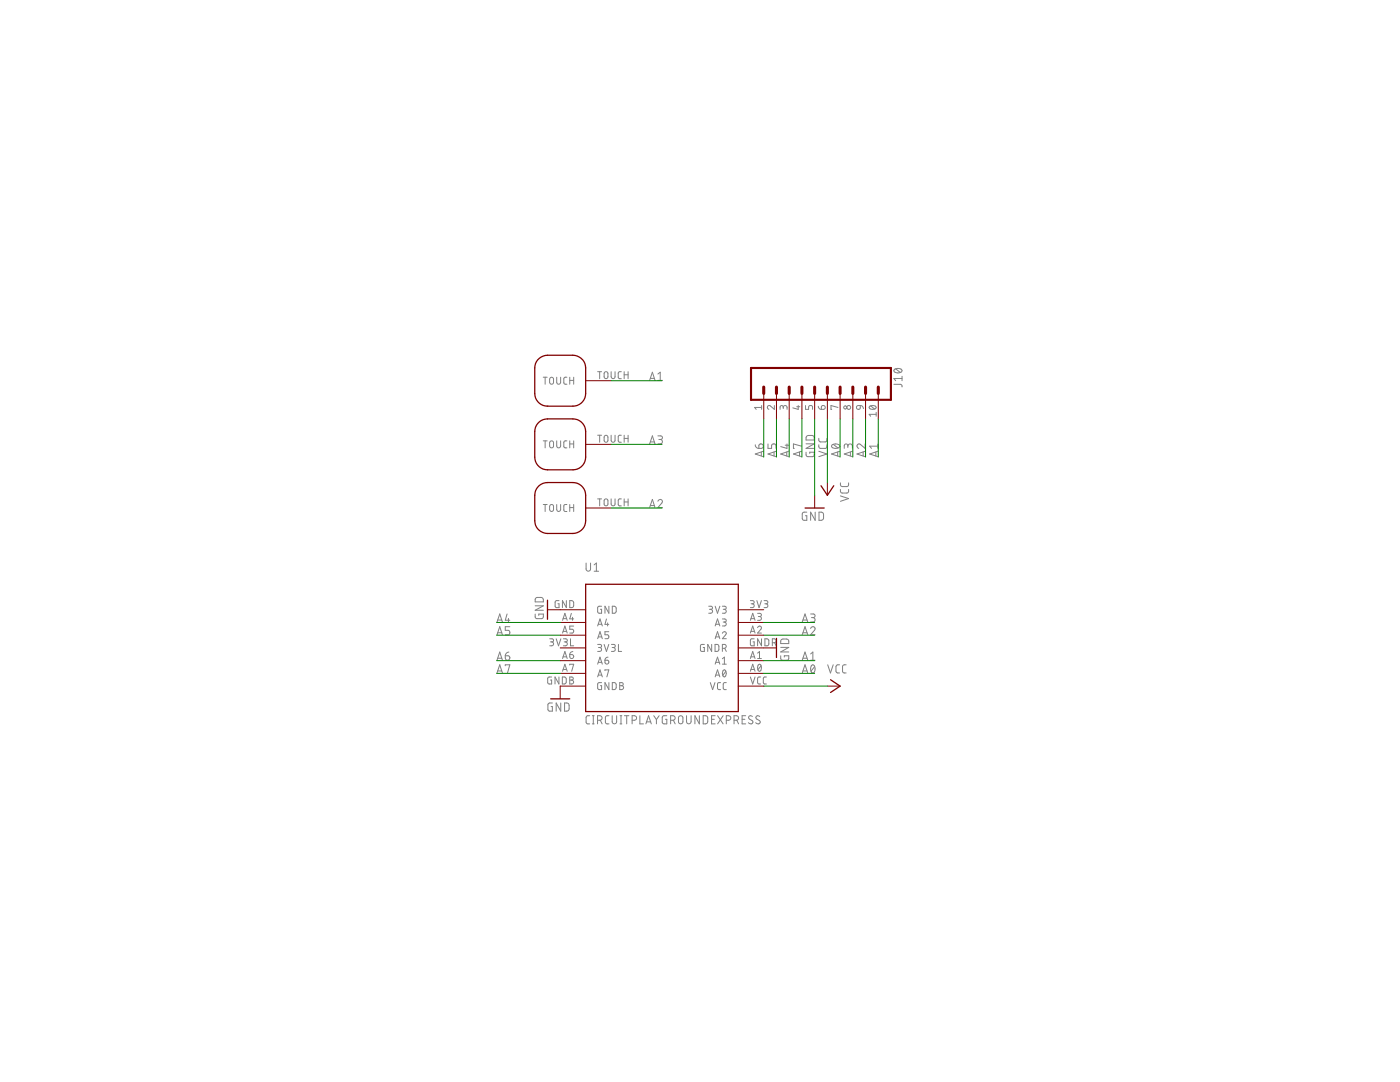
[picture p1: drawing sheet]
<?xml version="1.0" encoding="utf-8"?>
<!DOCTYPE eagle SYSTEM "eagle.dtd">
<!--
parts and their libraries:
SparkFun-Connectors: Licensing: Creative Commons ShareAlike 4.0 International - https://creativecommons.org/licenses/by-sa/4.0
-->
<eagle version="8.7.0">
<drawing>
<settings>
<setting alwaysvectorfont="yes"/>
<setting verticaltext="up"/>
</settings>
<grid distance="0.1" unitdist="inch" unit="inch" style="lines" multiple="1" display="no" altdistance="0.01" altunitdist="inch" altunit="inch"/>
<schematic xreflabel="%F%N/%S.%C%R" xrefpart="/%S.%C%R">
<libraries>
<library name="todstuff">
<symbols>
<symbol name="CIRCUITPLAYGROUNDEXPRESS" library_locally_modified="yes">
<wire x1="-15.24" y1="10.16" x2="15.24" y2="10.16" width="0.254" layer="94"/>
<wire x1="15.24" y1="10.16" x2="15.24" y2="-15.24" width="0.254" layer="94"/>
<wire x1="15.24" y1="-15.24" x2="-15.24" y2="-15.24" width="0.254" layer="94"/>
<wire x1="-15.24" y1="-15.24" x2="-15.24" y2="10.16" width="0.254" layer="94"/>
<pin name="GND" x="-20.32" y="5.08" length="middle"/>
<pin name="A4" x="-20.32" y="2.54" length="middle"/>
<pin name="A5" x="-20.32" y="0" length="middle"/>
<pin name="3V3L" x="-20.32" y="-2.54" length="middle"/>
<pin name="A6" x="-20.32" y="-5.08" length="middle"/>
<pin name="A7" x="-20.32" y="-7.62" length="middle"/>
<pin name="GNDB" x="-20.32" y="-10.16" length="middle"/>
<pin name="3V3" x="20.32" y="5.08" length="middle" rot="R180"/>
<pin name="A3" x="20.32" y="2.54" length="middle" rot="R180"/>
<pin name="A2" x="20.32" y="0" length="middle" rot="R180"/>
<pin name="GNDR" x="20.32" y="-2.54" length="middle" rot="R180"/>
<pin name="A1" x="20.32" y="-5.08" length="middle" rot="R180"/>
<pin name="A0" x="20.32" y="-7.62" length="middle" rot="R180"/>
<pin name="VCC" x="20.32" y="-10.16" length="middle" rot="R180"/>
<text x="-15.24" y="12.7" size="1.778" layer="95">&gt;NAME</text>
<text x="-15.24" y="-17.78" size="1.778" layer="96">&gt;VALUE</text>
</symbol>
<symbol name="TOUCHPAD" library_locally_modified="yes">
<wire x1="2.54" y1="-5.08" x2="-2.54" y2="-5.08" width="0.254" layer="94"/>
<wire x1="-2.54" y1="-5.08" x2="-5.08" y2="-2.54" width="0.254" layer="94" curve="-90"/>
<wire x1="-5.08" y1="-2.54" x2="-5.08" y2="2.54" width="0.254" layer="94"/>
<wire x1="-5.08" y1="2.54" x2="-2.54" y2="5.08" width="0.254" layer="94" curve="-90"/>
<wire x1="-2.54" y1="5.08" x2="2.54" y2="5.08" width="0.254" layer="94"/>
<wire x1="2.54" y1="5.08" x2="5.08" y2="2.54" width="0.254" layer="94" curve="-90"/>
<wire x1="5.08" y1="2.54" x2="5.08" y2="-2.54" width="0.254" layer="94"/>
<wire x1="5.08" y1="-2.54" x2="2.54" y2="-5.08" width="0.254" layer="94" curve="-90"/>
<pin name="TOUCH" x="-10.16" y="0" length="middle"/>
</symbol>
</symbols>
<devicesets>
<deviceset name="CIRCUITPLAYGROUNDEXPRESS" prefix="U" library_locally_modified="yes">
<gates>
<gate name="G$1" symbol="CIRCUITPLAYGROUNDEXPRESS" x="0" y="2.54"/>
</gates>
<devices>
<device name="" package="CIRCUITPLAYGROUNDEXPRESS">
<connects>
<connect gate="G$1" pin="3V3" pad="3V3"/>
<connect gate="G$1" pin="3V3L" pad="3V3L"/>
<connect gate="G$1" pin="A0" pad="A0"/>
<connect gate="G$1" pin="A1" pad="A1"/>
<connect gate="G$1" pin="A2" pad="A2"/>
<connect gate="G$1" pin="A3" pad="A3"/>
<connect gate="G$1" pin="A4" pad="A4"/>
<connect gate="G$1" pin="A5" pad="A5"/>
<connect gate="G$1" pin="A6" pad="A6"/>
<connect gate="G$1" pin="A7" pad="A7"/>
<connect gate="G$1" pin="GND" pad="GND"/>
<connect gate="G$1" pin="GNDB" pad="GNDB"/>
<connect gate="G$1" pin="GNDR" pad="GNDR"/>
<connect gate="G$1" pin="VCC" pad="VCC"/>
</connects>
<technologies>
<technology name=""/>
</technologies>
</device>
</devices>
</deviceset>
<deviceset name="TOUCHPAD" prefix="T" library_locally_modified="yes">
<gates>
<gate name="G$1" symbol="TOUCHPAD" x="0" y="0"/>
</gates>
<devices>
<device name="" package="TOUCHPAD1">
<connects>
<connect gate="G$1" pin="TOUCH" pad="TOUCH"/>
</connects>
<technologies>
<technology name="ROUND1"/>
</technologies>
</device>
</devices>
</deviceset>
</devicesets>
</library>
<library name="supply1">
<symbols>
<symbol name="GND">
<wire x1="-1.905" y1="0" x2="1.905" y2="0" width="0.254" layer="94"/>
<text x="-2.54" y="-2.54" size="1.778" layer="96">&gt;VALUE</text>
<pin name="GND" x="0" y="2.54" visible="off" length="short" direction="sup" rot="R270"/>
</symbol>
<symbol name="VCC">
<wire x1="1.27" y1="-1.905" x2="0" y2="0" width="0.254" layer="94"/>
<wire x1="0" y1="0" x2="-1.27" y2="-1.905" width="0.254" layer="94"/>
<text x="-2.54" y="-2.54" size="1.778" layer="96" rot="R90">&gt;VALUE</text>
<pin name="VCC" x="0" y="-2.54" visible="off" length="short" direction="sup" rot="R90"/>
</symbol>
</symbols>
<devicesets>
<deviceset name="GND" prefix="GND">
<gates>
<gate name="1" symbol="GND" x="0" y="0"/>
</gates>
<devices>
<device name="">
<technologies>
<technology name=""/>
</technologies>
</device>
</devices>
</deviceset>
<deviceset name="VCC" prefix="P+">
<gates>
<gate name="VCC" symbol="VCC" x="0" y="0"/>
</gates>
<devices>
<device name="">
<technologies>
<technology name=""/>
</technologies>
</device>
</devices>
</deviceset>
</devicesets>
</library>
<library name="SparkFun-Connectors">
<symbols>
<symbol name="CONN_10">
<wire x1="6.35" y1="-20.32" x2="0" y2="-20.32" width="0.4064" layer="94"/>
<wire x1="3.81" y1="-12.7" x2="5.08" y2="-12.7" width="0.6096" layer="94"/>
<wire x1="3.81" y1="-15.24" x2="5.08" y2="-15.24" width="0.6096" layer="94"/>
<wire x1="3.81" y1="-17.78" x2="5.08" y2="-17.78" width="0.6096" layer="94"/>
<wire x1="0" y1="7.62" x2="0" y2="-20.32" width="0.4064" layer="94"/>
<wire x1="6.35" y1="-20.32" x2="6.35" y2="7.62" width="0.4064" layer="94"/>
<wire x1="0" y1="7.62" x2="6.35" y2="7.62" width="0.4064" layer="94"/>
<wire x1="3.81" y1="-7.62" x2="5.08" y2="-7.62" width="0.6096" layer="94"/>
<wire x1="3.81" y1="-10.16" x2="5.08" y2="-10.16" width="0.6096" layer="94"/>
<wire x1="3.81" y1="-5.08" x2="5.08" y2="-5.08" width="0.6096" layer="94"/>
<wire x1="3.81" y1="-2.54" x2="5.08" y2="-2.54" width="0.6096" layer="94"/>
<wire x1="3.81" y1="0" x2="5.08" y2="0" width="0.6096" layer="94"/>
<wire x1="3.81" y1="2.54" x2="5.08" y2="2.54" width="0.6096" layer="94"/>
<wire x1="3.81" y1="5.08" x2="5.08" y2="5.08" width="0.6096" layer="94"/>
<text x="0" y="-22.606" size="1.778" layer="96" font="vector">&gt;VALUE</text>
<text x="0" y="8.128" size="1.778" layer="95" font="vector">&gt;NAME</text>
<pin name="1" x="10.16" y="-17.78" visible="pad" length="middle" direction="pas" swaplevel="1" rot="R180"/>
<pin name="2" x="10.16" y="-15.24" visible="pad" length="middle" direction="pas" swaplevel="1" rot="R180"/>
<pin name="3" x="10.16" y="-12.7" visible="pad" length="middle" direction="pas" swaplevel="1" rot="R180"/>
<pin name="4" x="10.16" y="-10.16" visible="pad" length="middle" direction="pas" swaplevel="1" rot="R180"/>
<pin name="5" x="10.16" y="-7.62" visible="pad" length="middle" direction="pas" swaplevel="1" rot="R180"/>
<pin name="6" x="10.16" y="-5.08" visible="pad" length="middle" direction="pas" swaplevel="1" rot="R180"/>
<pin name="7" x="10.16" y="-2.54" visible="pad" length="middle" direction="pas" swaplevel="1" rot="R180"/>
<pin name="8" x="10.16" y="0" visible="pad" length="middle" direction="pas" swaplevel="1" rot="R180"/>
<pin name="9" x="10.16" y="2.54" visible="pad" length="middle" direction="pas" swaplevel="1" rot="R180"/>
<pin name="10" x="10.16" y="5.08" visible="pad" length="middle" direction="pas" swaplevel="1" rot="R180"/>
</symbol>
</symbols>
<devicesets>
<deviceset name="CONN_10" prefix="J" uservalue="yes">
<gates>
<gate name="G$1" symbol="CONN_10" x="0" y="7.62"/>
</gates>
<devices>
<device name="&quot;" package="1X10">
<connects>
<connect gate="G$1" pin="1" pad="1"/>
<connect gate="G$1" pin="10" pad="10"/>
<connect gate="G$1" pin="2" pad="2"/>
<connect gate="G$1" pin="3" pad="3"/>
<connect gate="G$1" pin="4" pad="4"/>
<connect gate="G$1" pin="5" pad="5"/>
<connect gate="G$1" pin="6" pad="6"/>
<connect gate="G$1" pin="7" pad="7"/>
<connect gate="G$1" pin="8" pad="8"/>
<connect gate="G$1" pin="9" pad="9"/>
</connects>
<package3dinstances>
<package3dinstance package3d_urn="urn:adsk.eagle:package:38157/1"/>
</package3dinstances>
<technologies>
<technology name="">
<attribute name="PROD_ID" value="CONN-11563"/>
</technology>
</technologies>
</device>
<device name="2MM" package="1X10-2MM">
<connects>
<connect gate="G$1" pin="1" pad="1"/>
<connect gate="G$1" pin="10" pad="10"/>
<connect gate="G$1" pin="2" pad="2"/>
<connect gate="G$1" pin="3" pad="3"/>
<connect gate="G$1" pin="4" pad="4"/>
<connect gate="G$1" pin="5" pad="5"/>
<connect gate="G$1" pin="6" pad="6"/>
<connect gate="G$1" pin="7" pad="7"/>
<connect gate="G$1" pin="8" pad="8"/>
<connect gate="G$1" pin="9" pad="9"/>
</connects>
<package3dinstances>
<package3dinstance package3d_urn="urn:adsk.eagle:package:38158/1"/>
</package3dinstances>
<technologies>
<technology name="">
<attribute name="PROD_ID" value="CONN-08875" constant="no"/>
<attribute name="SF_ID" value="PRT-08272" constant="no"/>
</technology>
</technologies>
</device>
<device name="2MMSMD" package="1X10-2MM-SMD">
<connects>
<connect gate="G$1" pin="1" pad="1"/>
<connect gate="G$1" pin="10" pad="10"/>
<connect gate="G$1" pin="2" pad="2"/>
<connect gate="G$1" pin="3" pad="3"/>
<connect gate="G$1" pin="4" pad="4"/>
<connect gate="G$1" pin="5" pad="5"/>
<connect gate="G$1" pin="6" pad="6"/>
<connect gate="G$1" pin="7" pad="7"/>
<connect gate="G$1" pin="8" pad="8"/>
<connect gate="G$1" pin="9" pad="9"/>
</connects>
<package3dinstances>
<package3dinstance package3d_urn="urn:adsk.eagle:package:38159/1"/>
</package3dinstances>
<technologies>
<technology name="">
<attribute name="PROD_ID" value="CONN-09042" constant="no"/>
<attribute name="SF_ID" value="PRT-10030" constant="no"/>
</technology>
</technologies>
</device>
<device name="LOCK" package="1X10_LOCK">
<connects>
<connect gate="G$1" pin="1" pad="1"/>
<connect gate="G$1" pin="10" pad="10"/>
<connect gate="G$1" pin="2" pad="2"/>
<connect gate="G$1" pin="3" pad="3"/>
<connect gate="G$1" pin="4" pad="4"/>
<connect gate="G$1" pin="5" pad="5"/>
<connect gate="G$1" pin="6" pad="6"/>
<connect gate="G$1" pin="7" pad="7"/>
<connect gate="G$1" pin="8" pad="8"/>
<connect gate="G$1" pin="9" pad="9"/>
</connects>
<package3dinstances>
<package3dinstance package3d_urn="urn:adsk.eagle:package:38168/1"/>
</package3dinstances>
<technologies>
<technology name=""/>
</technologies>
</device>
<device name="LOCK_LONGPADS" package="1X10_LOCK_LONGPADS">
<connects>
<connect gate="G$1" pin="1" pad="1"/>
<connect gate="G$1" pin="10" pad="10"/>
<connect gate="G$1" pin="2" pad="2"/>
<connect gate="G$1" pin="3" pad="3"/>
<connect gate="G$1" pin="4" pad="4"/>
<connect gate="G$1" pin="5" pad="5"/>
<connect gate="G$1" pin="6" pad="6"/>
<connect gate="G$1" pin="7" pad="7"/>
<connect gate="G$1" pin="8" pad="8"/>
<connect gate="G$1" pin="9" pad="9"/>
</connects>
<package3dinstances>
<package3dinstance package3d_urn="urn:adsk.eagle:package:38160/1"/>
</package3dinstances>
<technologies>
<technology name=""/>
</technologies>
</device>
<device name="SMD_COMBO-FEMALE" package="1X10_SMD_COMBINED">
<connects>
<connect gate="G$1" pin="1" pad="1A 1B"/>
<connect gate="G$1" pin="10" pad="10A 10B"/>
<connect gate="G$1" pin="2" pad="2A 2B"/>
<connect gate="G$1" pin="3" pad="3A 3B"/>
<connect gate="G$1" pin="4" pad="4A 4B"/>
<connect gate="G$1" pin="5" pad="5A 5B"/>
<connect gate="G$1" pin="6" pad="6A 6B"/>
<connect gate="G$1" pin="7" pad="7A 7B"/>
<connect gate="G$1" pin="8" pad="8A 8B"/>
<connect gate="G$1" pin="9" pad="9A 9B"/>
</connects>
<package3dinstances>
<package3dinstance package3d_urn="urn:adsk.eagle:package:38162/1"/>
</package3dinstances>
<technologies>
<technology name="">
<attribute name="PROD_ID" value="CONN-11219"/>
</technology>
</technologies>
</device>
<device name="SMD_MALE" package="1X10_SMD_MALE">
<connects>
<connect gate="G$1" pin="1" pad="1"/>
<connect gate="G$1" pin="10" pad="10"/>
<connect gate="G$1" pin="2" pad="2"/>
<connect gate="G$1" pin="3" pad="3"/>
<connect gate="G$1" pin="4" pad="4"/>
<connect gate="G$1" pin="5" pad="5"/>
<connect gate="G$1" pin="6" pad="6"/>
<connect gate="G$1" pin="7" pad="7"/>
<connect gate="G$1" pin="8" pad="8"/>
<connect gate="G$1" pin="9" pad="9"/>
</connects>
<package3dinstances>
<package3dinstance package3d_urn="urn:adsk.eagle:package:38163/1"/>
</package3dinstances>
<technologies>
<technology name="">
<attribute name="PROD_ID" value="CONN-11291"/>
</technology>
</technologies>
</device>
<device name="NO_SILK_PTH_FEMALE" package="1X10_NO_SILK">
<connects>
<connect gate="G$1" pin="1" pad="1"/>
<connect gate="G$1" pin="10" pad="10"/>
<connect gate="G$1" pin="2" pad="2"/>
<connect gate="G$1" pin="3" pad="3"/>
<connect gate="G$1" pin="4" pad="4"/>
<connect gate="G$1" pin="5" pad="5"/>
<connect gate="G$1" pin="6" pad="6"/>
<connect gate="G$1" pin="7" pad="7"/>
<connect gate="G$1" pin="8" pad="8"/>
<connect gate="G$1" pin="9" pad="9"/>
</connects>
<package3dinstances>
<package3dinstance package3d_urn="urn:adsk.eagle:package:38161/1"/>
</package3dinstances>
<technologies>
<technology name="">
<attribute name="PROD_ID" value="CONN-11563"/>
</technology>
</technologies>
</device>
<device name="LOCK_NS" package="1X10_LOCK_NS">
<connects>
<connect gate="G$1" pin="1" pad="1"/>
<connect gate="G$1" pin="10" pad="10"/>
<connect gate="G$1" pin="2" pad="2"/>
<connect gate="G$1" pin="3" pad="3"/>
<connect gate="G$1" pin="4" pad="4"/>
<connect gate="G$1" pin="5" pad="5"/>
<connect gate="G$1" pin="6" pad="6"/>
<connect gate="G$1" pin="7" pad="7"/>
<connect gate="G$1" pin="8" pad="8"/>
<connect gate="G$1" pin="9" pad="9"/>
</connects>
<package3dinstances>
<package3dinstance package3d_urn="urn:adsk.eagle:package:38164/1"/>
</package3dinstances>
<technologies>
<technology name=""/>
</technologies>
</device>
</devices>
</deviceset>
</devicesets>
</library>
</libraries>
<attributes>
</attributes>
<variantdefs>
</variantdefs>
<classes>
<class number="0" name="default" width="0" drill="0">
</class>
</classes>
<parts>
<part name="U1" library="todstuff" deviceset="CIRCUITPLAYGROUNDEXPRESS" device=""/>
<part name="GND1" library="supply1" deviceset="GND" device=""/>
<part name="GND2" library="supply1" deviceset="GND" device=""/>
<part name="GND3" library="supply1" deviceset="GND" device=""/>
<part name="P+11" library="supply1" deviceset="VCC" device=""/>
<part name="T1" library="todstuff" deviceset="TOUCHPAD" device="" technology="ROUND1"/>
<part name="T2" library="todstuff" deviceset="TOUCHPAD" device="" technology="ROUND1"/>
<part name="J10" library="SparkFun-Connectors" deviceset="CONN_10" device="&quot;" package3d_urn="urn:adsk.eagle:package:38157/1"/>
<part name="GND18" library="supply1" deviceset="GND" device=""/>
<part name="P+12" library="supply1" deviceset="VCC" device=""/>
<part name="T4" library="todstuff" deviceset="TOUCHPAD" device="" technology="ROUND1"/>
</parts>
<sheets>
<sheet>
<plain>
</plain>
<instances>
<instance part="U1" gate="G$1" x="60.96" y="73.66"/>
<instance part="GND1" gate="1" x="40.64" y="60.96"/>
<instance part="GND2" gate="1" x="38.1" y="78.74" rot="R270"/>
<instance part="GND3" gate="1" x="83.82" y="71.12" rot="R90"/>
<instance part="P+11" gate="VCC" x="96.52" y="63.5" rot="R270"/>
<instance part="T1" gate="G$1" x="40.64" y="111.76" rot="R180"/>
<instance part="T2" gate="G$1" x="40.64" y="124.46" rot="R180"/>
<instance part="J10" gate="G$1" x="99.06" y="127" rot="R270"/>
<instance part="GND18" gate="1" x="91.44" y="99.06"/>
<instance part="P+12" gate="VCC" x="93.98" y="101.6" rot="R180"/>
<instance part="T4" gate="G$1" x="40.64" y="99.06" rot="R180"/>
</instances>
<busses>
</busses>
<nets>
<net name="GND" class="0">
<segment>
<pinref part="U1" gate="G$1" pin="GNDB"/>
<pinref part="GND1" gate="1" pin="GND"/>
</segment>
<segment>
<pinref part="U1" gate="G$1" pin="GND"/>
<pinref part="GND2" gate="1" pin="GND"/>
</segment>
<segment>
<pinref part="U1" gate="G$1" pin="GNDR"/>
<pinref part="GND3" gate="1" pin="GND"/>
</segment>
<segment>
<pinref part="J10" gate="G$1" pin="5"/>
<wire x1="91.44" y1="116.84" x2="91.44" y2="101.6" width="0.1524" layer="91"/>
<label x="91.44" y="109.22" size="1.778" layer="95" rot="R90"/>
<pinref part="GND18" gate="1" pin="GND"/>
</segment>
</net>
<net name="A4" class="0">
<segment>
<pinref part="U1" gate="G$1" pin="A4"/>
<wire x1="40.64" y1="76.2" x2="27.94" y2="76.2" width="0.1524" layer="91"/>
<label x="27.94" y="76.2" size="1.778" layer="95"/>
</segment>
<segment>
<pinref part="J10" gate="G$1" pin="3"/>
<wire x1="86.36" y1="116.84" x2="86.36" y2="109.22" width="0.1524" layer="91"/>
<label x="86.36" y="109.22" size="1.778" layer="95" rot="R90"/>
</segment>
</net>
<net name="A5" class="0">
<segment>
<pinref part="U1" gate="G$1" pin="A5"/>
<wire x1="40.64" y1="73.66" x2="27.94" y2="73.66" width="0.1524" layer="91"/>
<label x="27.94" y="73.66" size="1.778" layer="95"/>
</segment>
<segment>
<pinref part="J10" gate="G$1" pin="2"/>
<wire x1="83.82" y1="116.84" x2="83.82" y2="109.22" width="0.1524" layer="91"/>
<label x="83.82" y="109.22" size="1.778" layer="95" rot="R90"/>
</segment>
</net>
<net name="A6" class="0">
<segment>
<pinref part="U1" gate="G$1" pin="A6"/>
<wire x1="40.64" y1="68.58" x2="27.94" y2="68.58" width="0.1524" layer="91"/>
<label x="27.94" y="68.58" size="1.778" layer="95"/>
</segment>
<segment>
<pinref part="J10" gate="G$1" pin="1"/>
<wire x1="81.28" y1="116.84" x2="81.28" y2="109.22" width="0.1524" layer="91"/>
<label x="81.28" y="109.22" size="1.778" layer="95" rot="R90"/>
</segment>
</net>
<net name="A7" class="0">
<segment>
<pinref part="U1" gate="G$1" pin="A7"/>
<wire x1="40.64" y1="66.04" x2="27.94" y2="66.04" width="0.1524" layer="91"/>
<label x="27.94" y="66.04" size="1.778" layer="95"/>
</segment>
<segment>
<pinref part="J10" gate="G$1" pin="4"/>
<wire x1="88.9" y1="116.84" x2="88.9" y2="109.22" width="0.1524" layer="91"/>
<label x="88.9" y="109.22" size="1.778" layer="95" rot="R90"/>
</segment>
</net>
<net name="A3" class="0">
<segment>
<pinref part="U1" gate="G$1" pin="A3"/>
<wire x1="81.28" y1="76.2" x2="91.44" y2="76.2" width="0.1524" layer="91"/>
<label x="88.9" y="76.2" size="1.778" layer="95"/>
</segment>
<segment>
<pinref part="J10" gate="G$1" pin="8"/>
<wire x1="99.06" y1="116.84" x2="99.06" y2="109.22" width="0.1524" layer="91"/>
<label x="99.06" y="109.22" size="1.778" layer="95" rot="R90"/>
</segment>
<segment>
<pinref part="T1" gate="G$1" pin="TOUCH"/>
<wire x1="50.8" y1="111.76" x2="60.96" y2="111.76" width="0.1524" layer="91"/>
<label x="58.42" y="111.76" size="1.778" layer="95"/>
</segment>
</net>
<net name="A2" class="0">
<segment>
<pinref part="U1" gate="G$1" pin="A2"/>
<wire x1="81.28" y1="73.66" x2="91.44" y2="73.66" width="0.1524" layer="91"/>
<label x="88.9" y="73.66" size="1.778" layer="95"/>
</segment>
<segment>
<pinref part="J10" gate="G$1" pin="9"/>
<wire x1="101.6" y1="116.84" x2="101.6" y2="109.22" width="0.1524" layer="91"/>
<label x="101.6" y="109.22" size="1.778" layer="95" rot="R90"/>
</segment>
<segment>
<pinref part="T4" gate="G$1" pin="TOUCH"/>
<wire x1="50.8" y1="99.06" x2="60.96" y2="99.06" width="0.1524" layer="91"/>
<label x="58.42" y="99.06" size="1.778" layer="95"/>
</segment>
</net>
<net name="A1" class="0">
<segment>
<pinref part="U1" gate="G$1" pin="A1"/>
<wire x1="81.28" y1="68.58" x2="91.44" y2="68.58" width="0.1524" layer="91"/>
<label x="88.9" y="68.58" size="1.778" layer="95"/>
</segment>
<segment>
<pinref part="J10" gate="G$1" pin="10"/>
<wire x1="104.14" y1="116.84" x2="104.14" y2="109.22" width="0.1524" layer="91"/>
<label x="104.14" y="109.22" size="1.778" layer="95" rot="R90"/>
</segment>
<segment>
<pinref part="T2" gate="G$1" pin="TOUCH"/>
<wire x1="50.8" y1="124.46" x2="60.96" y2="124.46" width="0.1524" layer="91"/>
<label x="58.42" y="124.46" size="1.778" layer="95"/>
</segment>
</net>
<net name="A0" class="0">
<segment>
<pinref part="U1" gate="G$1" pin="A0"/>
<wire x1="81.28" y1="66.04" x2="91.44" y2="66.04" width="0.1524" layer="91"/>
<label x="88.9" y="66.04" size="1.778" layer="95"/>
</segment>
<segment>
<pinref part="J10" gate="G$1" pin="7"/>
<wire x1="96.52" y1="116.84" x2="96.52" y2="109.22" width="0.1524" layer="91"/>
<label x="96.52" y="109.22" size="1.778" layer="95" rot="R90"/>
</segment>
</net>
<net name="VCC" class="0">
<segment>
<pinref part="U1" gate="G$1" pin="VCC"/>
<wire x1="81.28" y1="63.5" x2="93.98" y2="63.5" width="0.1524" layer="91"/>
<pinref part="P+11" gate="VCC" pin="VCC"/>
</segment>
<segment>
<pinref part="J10" gate="G$1" pin="6"/>
<wire x1="93.98" y1="116.84" x2="93.98" y2="104.14" width="0.1524" layer="91"/>
<label x="93.98" y="109.22" size="1.778" layer="95" rot="R90"/>
<pinref part="P+12" gate="VCC" pin="VCC"/>
</segment>
</net>
</nets>
</sheet>
</sheets>
</schematic>
</drawing>
<compatibility>
<note version="8.2" severity="warning">
Since Version 8.2, EAGLE supports online libraries. The ids
of those online libraries will not be understood (or retained)
with this version.
</note>
<note version="8.3" severity="warning">
Since Version 8.3, EAGLE supports URNs for individual library
assets (packages, symbols, and devices). The URNs of those assets
will not be understood (or retained) with this version.
</note>
<note version="8.3" severity="warning">
Since Version 8.3, EAGLE supports the association of 3D packages
with devices in libraries, schematics, and board files. Those 3D
packages will not be understood (or retained) with this version.
</note>
</compatibility>
</eagle>
